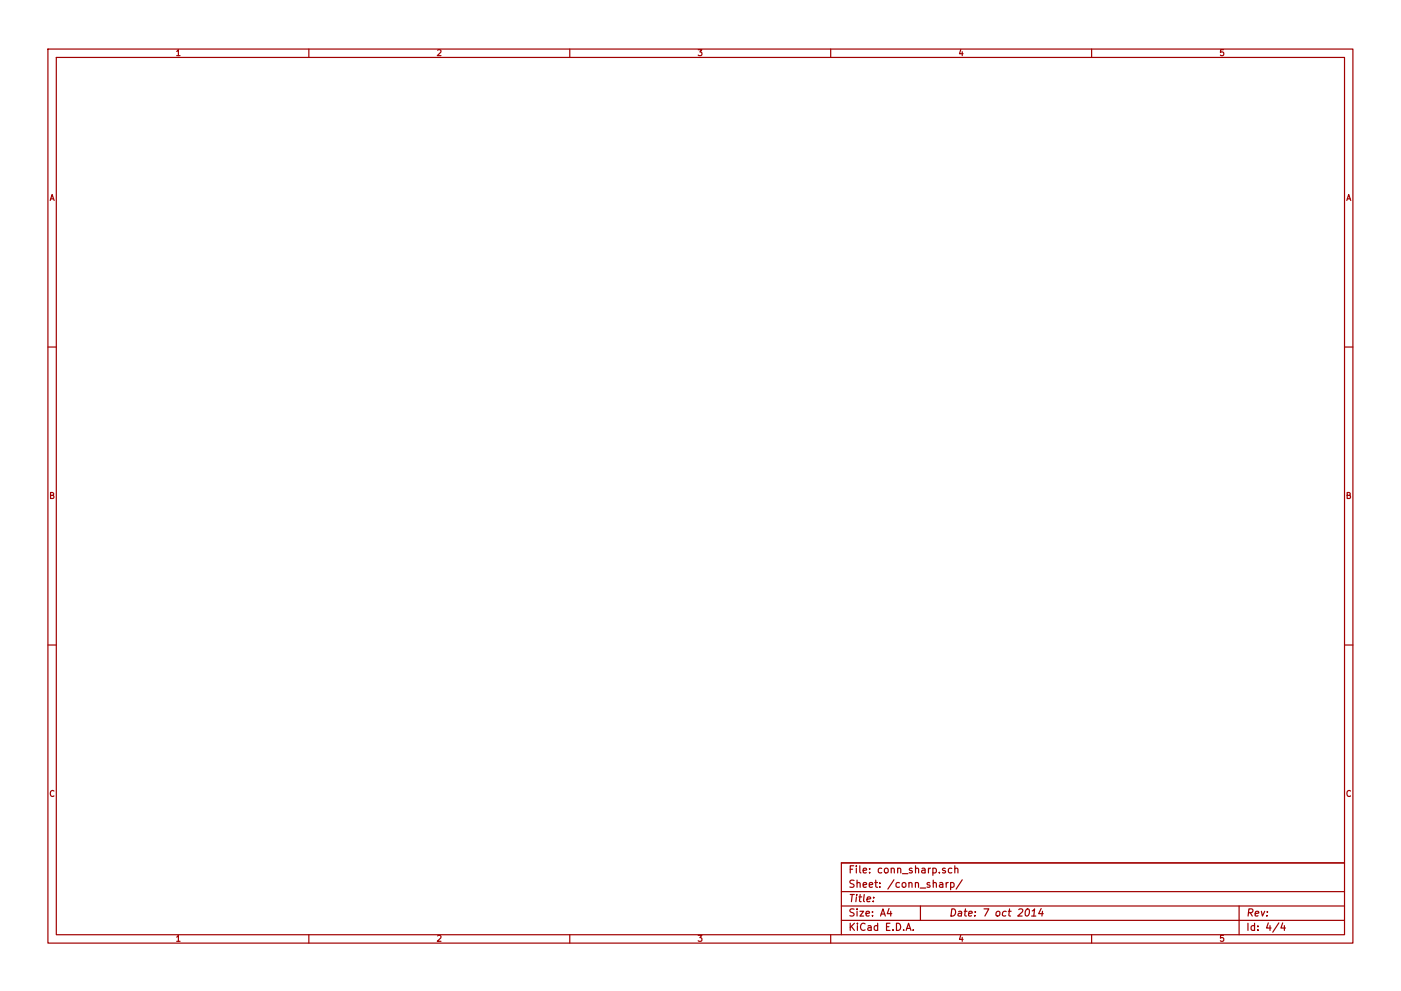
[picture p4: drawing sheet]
<svg xmlns="http://www.w3.org/2000/svg" width="297mm" height="210mm" viewBox="0 0 297 210" stroke-linecap="round" stroke-linejoin="round" font-family="sans-serif">
<g fill="none" stroke="#a00000" stroke-width=".25">
<path d="M10.2 10.4h276.6v189.7h-276.6zM11.9 12.2h273.2v186.1h-273.2zM65.5 10.4v1.8M120.8 10.4v1.8M176.1 10.4v1.8M231.4 10.4v1.8M10.2 73.6h1.7M285.1 73.6h1.7M10.2 136.8h1.7M285.1 136.8h1.7M65.5 198.3v1.8M120.8 198.3v1.8"/>
<path d="M176.1 198.3v1.8M178.4 189.2h106.7M178.4 195.3h106.7M178.4 192.2h106.7M185.2 190.4v.1M188.5 192.8l-.4 1h1M188.8 193.3v1.1M192.1 197.4l.5-1.5 .5 1.5M192.3 197h.7M193.6 197.3v.1M195.1 192.2v3.1M199.2 187.3h.6l.1 1"/>
<path d="M199.9 187.6l-.7 .2a.3 .3 0 0 0 .2 .5l.5-.1M200.4 184.3l-.3-.1-.3 .2 .1 .2 .5 .2v.3h-.6M200.6 187.2v1.1M201 187.2l-.4 .3M201.5 187.3l.5-.1 .3 .3-.1 .6-.2 .2-.5-.1M201.5 187.2v1.6M201.8 184.3l-.4-.1-.3 .3v.6l.3 .1 .4-.1M202.4 184.3h.1a.36 .36 0 0 1 .6 .1v.8M202.4 183.7v1.5M204 186.7l-1.3 1.9M217.6 193l.2-.2a.78 .78 0 0 1 .6 .7 .78 .78 0 0 1-.4 .7l-.3 .2-.3-.3v-.7zM218.7 194.4h.9"/>
<path d="M218.8 193.3l.6-.5-.2 1.6M220.8 192.8l-.6 1h1M221 193.3l-.1 1.1M231.4 198.3v1.8M262.7 192.2v6.1M271.1 195.8l-1.3 2M272 195.8l-.4 1.1h.9M272.3 196.4v1M285.1 183.1h-106.7v15.2"/>
</g>
<g font-size="2.1" fill="#a00000">
<text x="179.9" y="185.4">File: conn_sharp.sch</text>
<text x="179.9" y="191.5">Title:</text>
<text x="179.9" y="188.4">Sheet: /conn_sharp/</text>
<text x="179.9" y="197.6">KiCad E.D.A.</text>
<text x="179.9" y="194.5">Size: A4</text>
<text x="201.2" y="194.5">Date: 7 oct 2014</text>
<text x="264.2" y="194.5">Rev:</text>
<text x="264.2" y="197.6">Id: 4/4</text>
</g>
<g font-size="1.8" fill="#a00000">
<text x="37.3" y="11.9">1</text>
<text x="92.7" y="11.9">2</text>
<text x="148" y="11.9">3</text>
<text x="203.3" y="11.9">4</text>
<text x="258.6" y="11.9">5</text>
<text x="10.4" y="42.7">A</text>
<text x="285.3" y="42.7">A</text>
<text x="10.4" y="105.9">B</text>
<text x="285.3" y="105.9">B</text>
<text x="10.4" y="169.1">C</text>
<text x="285.3" y="169.1">C</text>
<text x="37.3" y="199.8">1</text>
<text x="92.7" y="199.8">2</text>
<text x="148" y="199.8">3</text>
<text x="203.3" y="199.8">4</text>
<text x="258.6" y="199.8">5</text>
</g>
</svg>
